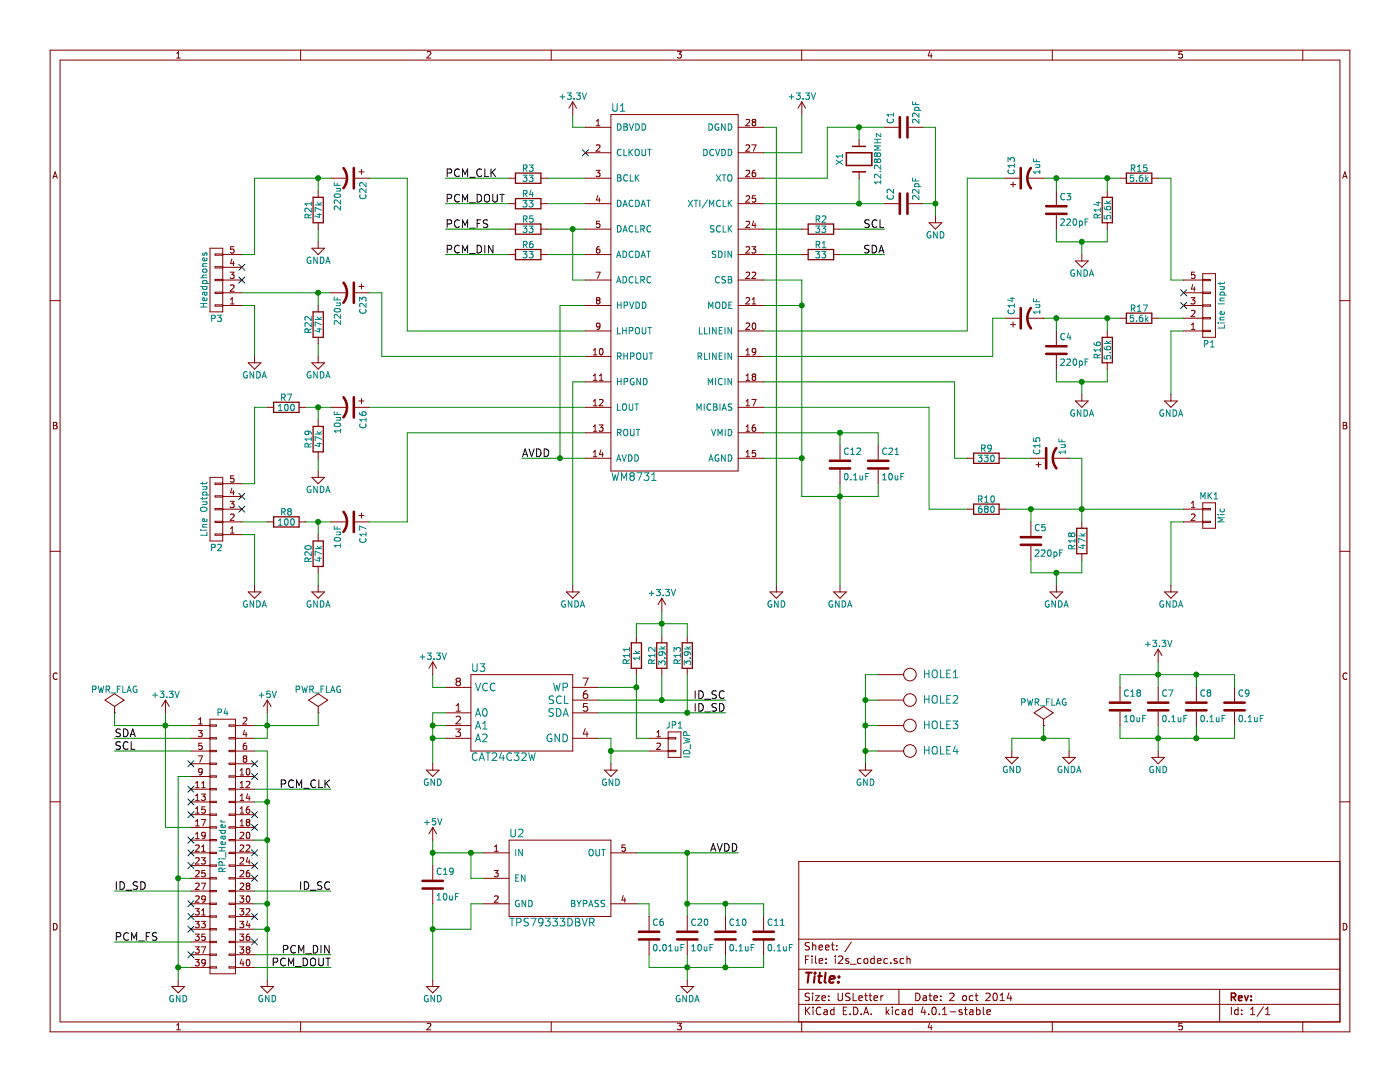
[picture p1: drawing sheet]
EESchema Schematic File Version 2
LIBS:i2s_codec-rescue
LIBS:power
LIBS:device
LIBS:transistors
LIBS:conn
LIBS:linear
LIBS:regul
LIBS:74xx
LIBS:cmos4000
LIBS:adc-dac
LIBS:memory
LIBS:xilinx
LIBS:microcontrollers
LIBS:dsp
LIBS:microchip
LIBS:analog_switches
LIBS:motorola
LIBS:texas
LIBS:intel
LIBS:audio
LIBS:interface
LIBS:digital-audio
LIBS:philips
LIBS:display
LIBS:cypress
LIBS:siliconi
LIBS:opto
LIBS:atmel
LIBS:contrib
LIBS:valves
LIBS:my_components
LIBS:i2s_codec-cache
EELAYER 25 0
EELAYER END
$Descr USLetter 11000 8500
encoding utf-8
Sheet 1 1
Title ""
Date "2 oct 2014"
Rev ""
Comp ""
Comment1 ""
Comment2 ""
Comment3 ""
Comment4 ""
$EndDescr
NoConn ~ 1900 3900
NoConn ~ 1900 4000
NoConn ~ 1900 2100
NoConn ~ 1900 2200
NoConn ~ 9300 2300
NoConn ~ 9300 2400
Text Label 2600 6200 2    60   ~ 0
PCM_CLK
Text Label 2600 7500 2    60   ~ 0
PCM_DIN
Text Label 900  7400 0    60   ~ 0
PCM_FS
Text Label 2600 7600 2    60   ~ 0
PCM_DOUT
Text Label 3500 1400 0    60   ~ 0
PCM_CLK
Text Label 3500 1600 0    60   ~ 0
PCM_DOUT
Text Label 3500 1800 0    60   ~ 0
PCM_FS
Text Label 3500 2000 0    60   ~ 0
PCM_DIN
Text Label 6950 2000 2    60   ~ 0
SDA
Text Label 6950 1800 2    60   ~ 0
SCL
Text Label 5800 6700 2    60   ~ 0
AVDD
Text Label 4100 3600 0    60   ~ 0
AVDD
NoConn ~ 4600 1200
Wire Wire Line
	8200 1400 8800 1400
Wire Wire Line
	8300 1500 8300 1400
Connection ~ 8300 1400
Wire Wire Line
	8700 1500 8700 1400
Connection ~ 8700 1400
Wire Wire Line
	8300 1800 8300 1900
Wire Wire Line
	8300 1900 8700 1900
Wire Wire Line
	8700 1900 8700 1800
Wire Wire Line
	8500 1900 8500 2000
Connection ~ 8500 1900
Wire Wire Line
	8200 2500 8800 2500
Wire Wire Line
	8300 2600 8300 2500
Connection ~ 8300 2500
Wire Wire Line
	8700 2600 8700 2500
Connection ~ 8700 2500
Wire Wire Line
	8300 2900 8300 3000
Wire Wire Line
	8300 3000 8700 3000
Wire Wire Line
	8700 3000 8700 2900
Wire Wire Line
	8500 3000 8500 3100
Connection ~ 8500 3000
Wire Wire Line
	9300 2600 9200 2600
Wire Wire Line
	9200 2600 9200 3100
Wire Wire Line
	9100 2500 9300 2500
Wire Wire Line
	6000 2600 7600 2600
Wire Wire Line
	7600 2600 7600 1400
Wire Wire Line
	7600 1400 7900 1400
Wire Wire Line
	9100 1400 9200 1400
Wire Wire Line
	9200 1400 9200 2200
Wire Wire Line
	9200 2200 9300 2200
Wire Wire Line
	9300 4100 9200 4100
Wire Wire Line
	9200 4100 9200 4600
Wire Wire Line
	8100 4500 8500 4500
Wire Wire Line
	8100 4500 8100 4400
Wire Wire Line
	8500 4500 8500 4400
Wire Wire Line
	8300 4600 8300 4500
Connection ~ 8300 4500
Wire Wire Line
	7900 3600 8100 3600
Wire Wire Line
	7900 4000 9300 4000
Wire Wire Line
	8100 4100 8100 4000
Connection ~ 8100 4000
Wire Wire Line
	8500 3600 8500 4100
Connection ~ 8500 4000
Wire Wire Line
	8400 3600 8500 3600
Wire Wire Line
	2400 3200 2600 3200
Wire Wire Line
	2500 3200 2500 3300
Connection ~ 2500 3200
Wire Wire Line
	2500 3600 2500 3700
Wire Wire Line
	2400 4100 2600 4100
Wire Wire Line
	2500 4100 2500 4200
Connection ~ 2500 4100
Wire Wire Line
	2500 4500 2500 4600
Wire Wire Line
	1900 4200 2000 4200
Wire Wire Line
	1900 4100 2100 4100
Wire Wire Line
	1900 3800 2000 3800
Wire Wire Line
	2000 3800 2000 3200
Wire Wire Line
	2000 3200 2100 3200
Wire Wire Line
	6300 3600 6000 3600
Wire Wire Line
	6300 2200 6300 3900
Wire Wire Line
	2900 4100 3200 4100
Wire Wire Line
	3200 4100 3200 3400
Wire Wire Line
	2000 1400 2600 1400
Wire Wire Line
	2500 1400 2500 1500
Connection ~ 2500 1400
Wire Wire Line
	2500 1800 2500 1900
Wire Wire Line
	1900 2300 2600 2300
Wire Wire Line
	2500 2300 2500 2400
Connection ~ 2500 2300
Wire Wire Line
	2500 2700 2500 2800
Wire Wire Line
	3200 1400 2900 1400
Wire Wire Line
	4600 3200 2900 3200
Wire Wire Line
	3200 3400 4600 3400
Wire Wire Line
	1900 2400 2000 2400
Wire Wire Line
	2000 2400 2000 2800
Wire Wire Line
	1900 2000 2000 2000
Wire Wire Line
	2000 2000 2000 1400
Wire Wire Line
	4600 2600 3200 2600
Wire Wire Line
	3200 2600 3200 1400
Wire Wire Line
	1500 7400 900  7400
Wire Wire Line
	2000 7600 2600 7600
Wire Wire Line
	2000 6200 2600 6200
Wire Wire Line
	2600 7500 2000 7500
Wire Wire Line
	6000 1000 6100 1000
Wire Wire Line
	6100 1000 6100 4600
Wire Wire Line
	6600 1800 6950 1800
Wire Wire Line
	6600 2000 6950 2000
Wire Wire Line
	6300 1800 6000 1800
Wire Wire Line
	6300 2000 6000 2000
Wire Wire Line
	3500 1400 4000 1400
Wire Wire Line
	3500 1600 4000 1600
Wire Wire Line
	3500 1800 4000 1800
Wire Wire Line
	4000 2000 3500 2000
Wire Wire Line
	4600 2200 4500 2200
Wire Wire Line
	4500 2200 4500 1800
Wire Wire Line
	4300 1800 4600 1800
Connection ~ 4500 1800
Wire Wire Line
	4300 1600 4600 1600
Wire Wire Line
	4300 1400 4600 1400
Wire Wire Line
	4600 2000 4300 2000
Wire Wire Line
	6000 1600 6950 1600
Wire Wire Line
	6750 1600 6750 1400
Connection ~ 6750 1600
Wire Wire Line
	6000 1400 6500 1400
Wire Wire Line
	6500 1400 6500 1000
Wire Wire Line
	6500 1000 6950 1000
Wire Wire Line
	6750 1100 6750 1000
Connection ~ 6750 1000
Wire Wire Line
	7250 1600 7350 1600
Wire Wire Line
	7350 1000 7350 1700
Wire Wire Line
	7350 1000 7250 1000
Connection ~ 7350 1600
Wire Wire Line
	3400 6700 3800 6700
Wire Wire Line
	3400 6600 3400 6800
Connection ~ 3400 6700
Wire Wire Line
	3800 7100 3700 7100
Wire Wire Line
	3700 7100 3700 7300
Connection ~ 3400 7300
Wire Wire Line
	3400 7100 3400 7700
Wire Wire Line
	3700 7300 3400 7300
Wire Wire Line
	5100 7200 5100 7100
Wire Wire Line
	5100 7100 5000 7100
Wire Wire Line
	5000 6700 5800 6700
Wire Wire Line
	5400 6700 5400 7200
Connection ~ 5400 6700
Wire Wire Line
	5100 7500 5100 7600
Wire Wire Line
	5100 7600 6000 7600
Wire Wire Line
	5400 7500 5400 7700
Wire Wire Line
	4100 3600 4600 3600
Wire Wire Line
	6300 2400 6000 2400
Connection ~ 6300 3600
Wire Wire Line
	6300 2200 6000 2200
Connection ~ 6300 2400
Wire Wire Line
	4400 3600 4400 2400
Wire Wire Line
	4400 2400 4600 2400
Connection ~ 4400 3600
Wire Wire Line
	4600 3000 4500 3000
Wire Wire Line
	4500 3000 4500 4600
Wire Wire Line
	6300 3900 6900 3900
Wire Wire Line
	6600 3800 6600 4600
Connection ~ 6600 3900
Wire Wire Line
	6900 3900 6900 3800
Wire Wire Line
	6000 3400 6900 3400
Wire Wire Line
	6900 3400 6900 3500
Wire Wire Line
	6600 3500 6600 3400
Connection ~ 6600 3400
Wire Wire Line
	6000 1200 6300 1200
Wire Wire Line
	6300 1200 6300 900 
Wire Wire Line
	4600 1000 4500 1000
Wire Wire Line
	4500 1000 4500 900 
Wire Wire Line
	8800 5300 9700 5300
Wire Wire Line
	9400 5300 9400 5400
Wire Wire Line
	9100 5200 9100 5400
Connection ~ 9100 5300
Wire Wire Line
	8800 5300 8800 5400
Wire Wire Line
	8800 5700 8800 5800
Wire Wire Line
	8800 5800 9700 5800
Wire Wire Line
	9400 5800 9400 5700
Wire Wire Line
	9100 5700 9100 5900
Connection ~ 9100 5800
Wire Wire Line
	8400 5800 8400 5900
Wire Wire Line
	7950 5800 8400 5800
Wire Wire Line
	7950 5800 7950 5900
Wire Wire Line
	5400 7100 6000 7100
Wire Wire Line
	6000 7100 6000 7200
Connection ~ 5400 7100
Wire Wire Line
	5700 7200 5700 7100
Connection ~ 5700 7100
Wire Wire Line
	6000 7600 6000 7500
Connection ~ 5400 7600
Wire Wire Line
	5700 7500 5700 7600
Connection ~ 5700 7600
Wire Wire Line
	6000 3000 7500 3000
Wire Wire Line
	7500 3000 7500 3600
Wire Wire Line
	7500 3600 7600 3600
Wire Wire Line
	7600 4000 7300 4000
Wire Wire Line
	7300 4000 7300 3200
Wire Wire Line
	7300 3200 6000 3200
Wire Wire Line
	8200 5700 8200 5800
Connection ~ 8200 5800
Wire Wire Line
	6800 5900 6900 5900
Wire Wire Line
	6800 5300 6800 6000
Wire Wire Line
	3800 6900 3700 6900
Wire Wire Line
	3700 6900 3700 6700
Connection ~ 3700 6700
$Comp
L WM8731 U1
U 1 1
P 5300 2300
F 0 "U1" H 4800 3750 60  0000 L CNN
F 1 "WM8731" H 4800 850 60  0000 L CNN
F 2 "my_components:IC_SSOP28" H 5300 2050 60  0001 C CNN
F 3 "" H 5300 2050 60  0000 C CNN
	1    5300 2300
	1    0    0    -1  
$EndComp
$Comp
L TPS79333-EP U2
U 1 1
P 4400 6900
F 0 "U2" H 4000 7250 60  0000 L CNN
F 1 "TPS79333DBVR" H 4000 6550 60  0000 L CNN
F 2 "my_components:IC_SOT23-5_Hand_Soldering" H 4400 6900 60  0001 C CNN
F 3 "" H 4400 6900 60  0000 C CNN
	1    4400 6900
	1    0    0    -1  
$EndComp
$Comp
L CONN_02X20 P4
U 1 1
P 1750 6650
F 0 "P4" H 1750 7700 50  0000 C CNN
F 1 "RPi_Header" V 1750 6650 50  0000 C CNN
F 2 "my_components:Conn_Pin_Header_20x2_2.54mm" H 1750 5700 50  0001 C CNN
F 3 "" H 1750 5700 50  0000 C CNN
	1    1750 6650
	1    0    0    -1  
$EndComp
Text Label 900  5800 0    60   ~ 0
SDA
Text Label 900  5900 0    60   ~ 0
SCL
Wire Wire Line
	1500 5800 900  5800
Wire Wire Line
	1500 5900 900  5900
Wire Wire Line
	2000 5700 2500 5700
Wire Wire Line
	2100 5600 2100 5800
Wire Wire Line
	2100 5800 2000 5800
Connection ~ 2100 5700
Wire Wire Line
	900  5700 1500 5700
Wire Wire Line
	1300 5600 1300 6500
Wire Wire Line
	1300 6500 1500 6500
Connection ~ 1300 5700
Wire Wire Line
	1500 6100 1400 6100
Wire Wire Line
	1400 6100 1400 7700
Wire Wire Line
	1500 6900 1400 6900
Connection ~ 1400 6900
Wire Wire Line
	1500 7600 1400 7600
Connection ~ 1400 7600
Wire Wire Line
	2000 5900 2100 5900
Wire Wire Line
	2100 5900 2100 7700
Wire Wire Line
	2100 6300 2000 6300
Wire Wire Line
	2100 6600 2000 6600
Connection ~ 2100 6300
Wire Wire Line
	2100 7100 2000 7100
Connection ~ 2100 6600
Wire Wire Line
	2100 7300 2000 7300
Connection ~ 2100 7100
Connection ~ 2100 7300
$Comp
L GND #PWR01
U 1 1
P 2100 7700
F 0 "#PWR01" H 2100 7450 50  0001 C CNN
F 1 "GND" H 2100 7550 50  0000 C CNN
F 2 "" H 2100 7700 50  0000 C CNN
F 3 "" H 2100 7700 50  0000 C CNN
	1    2100 7700
	1    0    0    -1  
$EndComp
$Comp
L GND #PWR02
U 1 1
P 1400 7700
F 0 "#PWR02" H 1400 7450 50  0001 C CNN
F 1 "GND" H 1400 7550 50  0000 C CNN
F 2 "" H 1400 7700 50  0000 C CNN
F 3 "" H 1400 7700 50  0000 C CNN
	1    1400 7700
	1    0    0    -1  
$EndComp
$Comp
L +5V #PWR03
U 1 1
P 2100 5600
F 0 "#PWR03" H 2100 5450 50  0001 C CNN
F 1 "+5V" H 2100 5740 50  0000 C CNN
F 2 "" H 2100 5600 50  0000 C CNN
F 3 "" H 2100 5600 50  0000 C CNN
	1    2100 5600
	1    0    0    -1  
$EndComp
$Comp
L +3.3V #PWR04
U 1 1
P 1300 5600
F 0 "#PWR04" H 1300 5450 50  0001 C CNN
F 1 "+3.3V" H 1300 5740 50  0000 C CNN
F 2 "" H 1300 5600 50  0000 C CNN
F 3 "" H 1300 5600 50  0000 C CNN
	1    1300 5600
	1    0    0    -1  
$EndComp
NoConn ~ 1500 6000
NoConn ~ 2000 6000
NoConn ~ 2000 6100
NoConn ~ 1500 6200
NoConn ~ 1500 6300
NoConn ~ 1500 6400
NoConn ~ 1500 6600
NoConn ~ 1500 6700
NoConn ~ 1500 6800
NoConn ~ 1500 7100
NoConn ~ 1500 7200
NoConn ~ 1500 7300
NoConn ~ 1500 7500
NoConn ~ 2000 7400
NoConn ~ 2000 7200
NoConn ~ 2000 6900
NoConn ~ 2000 6800
NoConn ~ 2000 6700
NoConn ~ 2000 6500
NoConn ~ 2000 6400
Wire Wire Line
	2000 4200 2000 4600
$Comp
L GNDA #PWR05
U 1 1
P 2500 3700
F 0 "#PWR05" H 2500 3450 50  0001 C CNN
F 1 "GNDA" H 2500 3550 50  0000 C CNN
F 2 "" H 2500 3700 50  0000 C CNN
F 3 "" H 2500 3700 50  0000 C CNN
	1    2500 3700
	1    0    0    -1  
$EndComp
$Comp
L GNDA #PWR06
U 1 1
P 2000 4600
F 0 "#PWR06" H 2000 4350 50  0001 C CNN
F 1 "GNDA" H 2000 4450 50  0000 C CNN
F 2 "" H 2000 4600 50  0000 C CNN
F 3 "" H 2000 4600 50  0000 C CNN
	1    2000 4600
	1    0    0    -1  
$EndComp
$Comp
L GNDA #PWR07
U 1 1
P 2500 4600
F 0 "#PWR07" H 2500 4350 50  0001 C CNN
F 1 "GNDA" H 2500 4450 50  0000 C CNN
F 2 "" H 2500 4600 50  0000 C CNN
F 3 "" H 2500 4600 50  0000 C CNN
	1    2500 4600
	1    0    0    -1  
$EndComp
$Comp
L GNDA #PWR08
U 1 1
P 2000 2800
F 0 "#PWR08" H 2000 2550 50  0001 C CNN
F 1 "GNDA" H 2000 2650 50  0000 C CNN
F 2 "" H 2000 2800 50  0000 C CNN
F 3 "" H 2000 2800 50  0000 C CNN
	1    2000 2800
	1    0    0    -1  
$EndComp
$Comp
L GNDA #PWR09
U 1 1
P 2500 1900
F 0 "#PWR09" H 2500 1650 50  0001 C CNN
F 1 "GNDA" H 2500 1750 50  0000 C CNN
F 2 "" H 2500 1900 50  0000 C CNN
F 3 "" H 2500 1900 50  0000 C CNN
	1    2500 1900
	1    0    0    -1  
$EndComp
$Comp
L GNDA #PWR010
U 1 1
P 2500 2800
F 0 "#PWR010" H 2500 2550 50  0001 C CNN
F 1 "GNDA" H 2500 2650 50  0000 C CNN
F 2 "" H 2500 2800 50  0000 C CNN
F 3 "" H 2500 2800 50  0000 C CNN
	1    2500 2800
	1    0    0    -1  
$EndComp
$Comp
L GNDA #PWR011
U 1 1
P 6600 4600
F 0 "#PWR011" H 6600 4350 50  0001 C CNN
F 1 "GNDA" H 6600 4450 50  0000 C CNN
F 2 "" H 6600 4600 50  0000 C CNN
F 3 "" H 6600 4600 50  0000 C CNN
	1    6600 4600
	1    0    0    -1  
$EndComp
$Comp
L GNDA #PWR012
U 1 1
P 8300 4600
F 0 "#PWR012" H 8300 4350 50  0001 C CNN
F 1 "GNDA" H 8300 4450 50  0000 C CNN
F 2 "" H 8300 4600 50  0000 C CNN
F 3 "" H 8300 4600 50  0000 C CNN
	1    8300 4600
	1    0    0    -1  
$EndComp
$Comp
L GNDA #PWR013
U 1 1
P 9200 4600
F 0 "#PWR013" H 9200 4350 50  0001 C CNN
F 1 "GNDA" H 9200 4450 50  0000 C CNN
F 2 "" H 9200 4600 50  0000 C CNN
F 3 "" H 9200 4600 50  0000 C CNN
	1    9200 4600
	1    0    0    -1  
$EndComp
$Comp
L GNDA #PWR014
U 1 1
P 8400 5900
F 0 "#PWR014" H 8400 5650 50  0001 C CNN
F 1 "GNDA" H 8400 5750 50  0000 C CNN
F 2 "" H 8400 5900 50  0000 C CNN
F 3 "" H 8400 5900 50  0000 C CNN
	1    8400 5900
	1    0    0    -1  
$EndComp
$Comp
L PWR_FLAG #FLG015
U 1 1
P 8200 5700
F 0 "#FLG015" H 8200 5795 50  0001 C CNN
F 1 "PWR_FLAG" H 8200 5880 50  0000 C CNN
F 2 "" H 8200 5700 50  0000 C CNN
F 3 "" H 8200 5700 50  0000 C CNN
	1    8200 5700
	1    0    0    -1  
$EndComp
$Comp
L +3.3V #PWR016
U 1 1
P 9100 5200
F 0 "#PWR016" H 9100 5050 50  0001 C CNN
F 1 "+3.3V" H 9100 5340 50  0000 C CNN
F 2 "" H 9100 5200 50  0000 C CNN
F 3 "" H 9100 5200 50  0000 C CNN
	1    9100 5200
	1    0    0    -1  
$EndComp
$Comp
L +3.3V #PWR017
U 1 1
P 6300 900
F 0 "#PWR017" H 6300 750 50  0001 C CNN
F 1 "+3.3V" H 6300 1040 50  0000 C CNN
F 2 "" H 6300 900 50  0000 C CNN
F 3 "" H 6300 900 50  0000 C CNN
	1    6300 900 
	1    0    0    -1  
$EndComp
$Comp
L +3.3V #PWR018
U 1 1
P 4500 900
F 0 "#PWR018" H 4500 750 50  0001 C CNN
F 1 "+3.3V" H 4500 1040 50  0000 C CNN
F 2 "" H 4500 900 50  0000 C CNN
F 3 "" H 4500 900 50  0000 C CNN
	1    4500 900 
	1    0    0    -1  
$EndComp
$Comp
L GNDA #PWR019
U 1 1
P 9200 3100
F 0 "#PWR019" H 9200 2850 50  0001 C CNN
F 1 "GNDA" H 9200 2950 50  0000 C CNN
F 2 "" H 9200 3100 50  0000 C CNN
F 3 "" H 9200 3100 50  0000 C CNN
	1    9200 3100
	1    0    0    -1  
$EndComp
$Comp
L GNDA #PWR020
U 1 1
P 8500 3100
F 0 "#PWR020" H 8500 2850 50  0001 C CNN
F 1 "GNDA" H 8500 2950 50  0000 C CNN
F 2 "" H 8500 3100 50  0000 C CNN
F 3 "" H 8500 3100 50  0000 C CNN
	1    8500 3100
	1    0    0    -1  
$EndComp
$Comp
L GNDA #PWR021
U 1 1
P 8500 2000
F 0 "#PWR021" H 8500 1750 50  0001 C CNN
F 1 "GNDA" H 8500 1850 50  0000 C CNN
F 2 "" H 8500 2000 50  0000 C CNN
F 3 "" H 8500 2000 50  0000 C CNN
	1    8500 2000
	1    0    0    -1  
$EndComp
$Comp
L GNDA #PWR022
U 1 1
P 5400 7700
F 0 "#PWR022" H 5400 7450 50  0001 C CNN
F 1 "GNDA" H 5400 7550 50  0000 C CNN
F 2 "" H 5400 7700 50  0000 C CNN
F 3 "" H 5400 7700 50  0000 C CNN
	1    5400 7700
	1    0    0    -1  
$EndComp
$Comp
L GND #PWR023
U 1 1
P 3400 7700
F 0 "#PWR023" H 3400 7450 50  0001 C CNN
F 1 "GND" H 3400 7550 50  0000 C CNN
F 2 "" H 3400 7700 50  0000 C CNN
F 3 "" H 3400 7700 50  0000 C CNN
	1    3400 7700
	1    0    0    -1  
$EndComp
$Comp
L GND #PWR024
U 1 1
P 7950 5900
F 0 "#PWR024" H 7950 5650 50  0001 C CNN
F 1 "GND" H 7950 5750 50  0000 C CNN
F 2 "" H 7950 5900 50  0000 C CNN
F 3 "" H 7950 5900 50  0000 C CNN
	1    7950 5900
	1    0    0    -1  
$EndComp
$Comp
L GND #PWR025
U 1 1
P 6800 6000
F 0 "#PWR025" H 6800 5750 50  0001 C CNN
F 1 "GND" H 6800 5850 50  0000 C CNN
F 2 "" H 6800 6000 50  0000 C CNN
F 3 "" H 6800 6000 50  0000 C CNN
	1    6800 6000
	1    0    0    -1  
$EndComp
$Comp
L GND #PWR026
U 1 1
P 9100 5900
F 0 "#PWR026" H 9100 5650 50  0001 C CNN
F 1 "GND" H 9100 5750 50  0000 C CNN
F 2 "" H 9100 5900 50  0000 C CNN
F 3 "" H 9100 5900 50  0000 C CNN
	1    9100 5900
	1    0    0    -1  
$EndComp
$Comp
L CONN_01X05 P1
U 1 1
P 9500 2400
F 0 "P1" H 9500 2700 50  0000 C CNN
F 1 "Line Input" V 9600 2400 50  0000 C CNN
F 2 "my_components:Conn_Audio_3.5mm_Stereo" H 9500 2400 50  0001 C CNN
F 3 "" H 9500 2400 50  0000 C CNN
	1    9500 2400
	1    0    0    1   
$EndComp
$Comp
L CONN_01X05 P3
U 1 1
P 1700 2200
F 0 "P3" H 1700 2500 50  0000 C CNN
F 1 "Headphones" V 1800 2200 50  0000 C CNN
F 2 "my_components:Conn_Audio_3.5mm_Stereo" H 1700 2200 50  0001 C CNN
F 3 "" H 1700 2200 50  0000 C CNN
	1    1700 2200
	-1   0    0    1   
$EndComp
$Comp
L CONN_01X05 P2
U 1 1
P 1700 4000
F 0 "P2" H 1700 4300 50  0000 C CNN
F 1 "Line Output" V 1800 4000 50  0000 C CNN
F 2 "my_components:Conn_Audio_3.5mm_Stereo" H 1700 4000 50  0001 C CNN
F 3 "" H 1700 4000 50  0000 C CNN
	1    1700 4000
	-1   0    0    1   
$EndComp
$Comp
L CONN_01X02 MK1
U 1 1
P 9500 4050
F 0 "MK1" H 9500 4200 50  0000 C CNN
F 1 "Mic" V 9600 4050 50  0000 C CNN
F 2 "my_components:Microphone" H 9500 4050 50  0001 C CNN
F 3 "" H 9500 4050 50  0000 C CNN
	1    9500 4050
	1    0    0    -1  
$EndComp
$Comp
L Crystal X1
U 1 1
P 6750 1250
F 0 "X1" H 6750 1400 50  0000 C CNN
F 1 "12.288MHz" H 6750 1100 50  0000 C CNN
F 2 "my_components:Crystal_5.0x3.2mm" H 6750 1250 50  0001 C CNN
F 3 "" H 6750 1250 50  0000 C CNN
	1    6750 1250
	0    -1   -1   0   
$EndComp
$Comp
L C C1
U 1 1
P 7100 1000
F 0 "C1" H 7125 1100 50  0000 L CNN
F 1 "22pF" H 7125 900 50  0000 L CNN
F 2 "Capacitors_SMD:C_0603_HandSoldering" H 7138 850 50  0001 C CNN
F 3 "" H 7100 1000 50  0000 C CNN
	1    7100 1000
	0    -1   -1   0   
$EndComp
$Comp
L C C2
U 1 1
P 7100 1600
F 0 "C2" H 7125 1700 50  0000 L CNN
F 1 "22pF" H 7125 1500 50  0000 L CNN
F 2 "Capacitors_SMD:C_0603_HandSoldering" H 7138 1450 50  0001 C CNN
F 3 "" H 7100 1600 50  0000 C CNN
	1    7100 1600
	0    -1   -1   0   
$EndComp
$Comp
L GND #PWR027
U 1 1
P 7350 1700
F 0 "#PWR027" H 7350 1450 50  0001 C CNN
F 1 "GND" H 7350 1550 50  0000 C CNN
F 2 "" H 7350 1700 50  0000 C CNN
F 3 "" H 7350 1700 50  0000 C CNN
	1    7350 1700
	1    0    0    -1  
$EndComp
$Comp
L GND #PWR028
U 1 1
P 6100 4600
F 0 "#PWR028" H 6100 4350 50  0001 C CNN
F 1 "GND" H 6100 4450 50  0000 C CNN
F 2 "" H 6100 4600 50  0000 C CNN
F 3 "" H 6100 4600 50  0000 C CNN
	1    6100 4600
	1    0    0    -1  
$EndComp
$Comp
L C C3
U 1 1
P 8300 1650
F 0 "C3" H 8325 1750 50  0000 L CNN
F 1 "220pF" H 8325 1550 50  0000 L CNN
F 2 "Capacitors_SMD:C_0603_HandSoldering" H 8338 1500 50  0001 C CNN
F 3 "" H 8300 1650 50  0000 C CNN
	1    8300 1650
	1    0    0    -1  
$EndComp
$Comp
L C C4
U 1 1
P 8300 2750
F 0 "C4" H 8325 2850 50  0000 L CNN
F 1 "220pF" H 8325 2650 50  0000 L CNN
F 2 "Capacitors_SMD:C_0603_HandSoldering" H 8338 2600 50  0001 C CNN
F 3 "" H 8300 2750 50  0000 C CNN
	1    8300 2750
	1    0    0    -1  
$EndComp
$Comp
L C C5
U 1 1
P 8100 4250
F 0 "C5" H 8125 4350 50  0000 L CNN
F 1 "220pF" H 8125 4150 50  0000 L CNN
F 2 "Capacitors_SMD:C_0603_HandSoldering" H 8138 4100 50  0001 C CNN
F 3 "" H 8100 4250 50  0000 C CNN
	1    8100 4250
	1    0    0    -1  
$EndComp
$Comp
L C C6
U 1 1
P 5100 7350
F 0 "C6" H 5125 7450 50  0000 L CNN
F 1 "0.01uF" H 5125 7250 50  0000 L CNN
F 2 "Capacitors_SMD:C_0603_HandSoldering" H 5138 7200 50  0001 C CNN
F 3 "" H 5100 7350 50  0000 C CNN
	1    5100 7350
	1    0    0    -1  
$EndComp
$Comp
L C C7
U 1 1
P 9100 5550
F 0 "C7" H 9125 5650 50  0000 L CNN
F 1 "0.1uF" H 9125 5450 50  0000 L CNN
F 2 "Capacitors_SMD:C_0603_HandSoldering" H 9138 5400 50  0001 C CNN
F 3 "" H 9100 5550 50  0000 C CNN
	1    9100 5550
	1    0    0    -1  
$EndComp
$Comp
L C C8
U 1 1
P 9400 5550
F 0 "C8" H 9425 5650 50  0000 L CNN
F 1 "0.1uF" H 9425 5450 50  0000 L CNN
F 2 "Capacitors_SMD:C_0603_HandSoldering" H 9438 5400 50  0001 C CNN
F 3 "" H 9400 5550 50  0000 C CNN
	1    9400 5550
	1    0    0    -1  
$EndComp
$Comp
L C C10
U 1 1
P 5700 7350
F 0 "C10" H 5725 7450 50  0000 L CNN
F 1 "0.1uF" H 5725 7250 50  0000 L CNN
F 2 "Capacitors_SMD:C_0603_HandSoldering" H 5738 7200 50  0001 C CNN
F 3 "" H 5700 7350 50  0000 C CNN
	1    5700 7350
	1    0    0    -1  
$EndComp
$Comp
L C C11
U 1 1
P 6000 7350
F 0 "C11" H 6025 7450 50  0000 L CNN
F 1 "0.1uF" H 6025 7250 50  0000 L CNN
F 2 "Capacitors_SMD:C_0603_HandSoldering" H 6038 7200 50  0001 C CNN
F 3 "" H 6000 7350 50  0000 C CNN
	1    6000 7350
	1    0    0    -1  
$EndComp
$Comp
L C C12
U 1 1
P 6600 3650
F 0 "C12" H 6625 3750 50  0000 L CNN
F 1 "0.1uF" H 6625 3550 50  0000 L CNN
F 2 "Capacitors_SMD:C_0603_HandSoldering" H 6638 3500 50  0001 C CNN
F 3 "" H 6600 3650 50  0000 C CNN
	1    6600 3650
	1    0    0    -1  
$EndComp
$Comp
L CP1 C13
U 1 1
P 8050 1400
F 0 "C13" H 8075 1500 50  0000 L CNN
F 1 "1uF" H 8075 1300 50  0000 L CNN
F 2 "my_components:Cap_Elec_Radial_5mm" H 8050 1400 50  0001 C CNN
F 3 "" H 8050 1400 50  0000 C CNN
	1    8050 1400
	0    -1   -1   0   
$EndComp
$Comp
L CP1 C14
U 1 1
P 8050 2500
F 0 "C14" H 8075 2600 50  0000 L CNN
F 1 "1uF" H 8075 2400 50  0000 L CNN
F 2 "my_components:Cap_Elec_Radial_5mm" H 8050 2500 50  0001 C CNN
F 3 "" H 8050 2500 50  0000 C CNN
	1    8050 2500
	0    -1   -1   0   
$EndComp
$Comp
L CP1 C15
U 1 1
P 8250 3600
F 0 "C15" H 8275 3700 50  0000 L CNN
F 1 "1uF" H 8275 3500 50  0000 L CNN
F 2 "my_components:Cap_Elec_Radial_5mm" H 8250 3600 50  0001 C CNN
F 3 "" H 8250 3600 50  0000 C CNN
	1    8250 3600
	0    -1   -1   0   
$EndComp
$Comp
L CP1 C16
U 1 1
P 2750 3200
F 0 "C16" H 2775 3300 50  0000 L CNN
F 1 "10uF" H 2775 3100 50  0000 L CNN
F 2 "my_components:Cap_Elec_Radial_5mm" H 2750 3200 50  0001 C CNN
F 3 "" H 2750 3200 50  0000 C CNN
	1    2750 3200
	0    1    1    0   
$EndComp
$Comp
L CP1 C17
U 1 1
P 2750 4100
F 0 "C17" H 2775 4200 50  0000 L CNN
F 1 "10uF" H 2775 4000 50  0000 L CNN
F 2 "my_components:Cap_Elec_Radial_5mm" H 2750 4100 50  0001 C CNN
F 3 "" H 2750 4100 50  0000 C CNN
	1    2750 4100
	0    1    1    0   
$EndComp
$Comp
L C C18
U 1 1
P 8800 5550
F 0 "C18" H 8825 5650 50  0000 L CNN
F 1 "10uF" H 8825 5450 50  0000 L CNN
F 2 "Capacitors_SMD:C_0603_HandSoldering" H 8838 5400 50  0001 C CNN
F 3 "" H 8800 5550 50  0000 C CNN
	1    8800 5550
	1    0    0    -1  
$EndComp
$Comp
L HOLE HOLE1
U 1 1
P 7150 5300
F 0 "HOLE1" H 7250 5300 60  0000 L CNN
F 1 "HOLE" H 7250 5200 60  0001 L CNN
F 2 "my_components:Hole_2.75mm" H 7150 5300 60  0001 C CNN
F 3 "" H 7150 5300 60  0000 C CNN
	1    7150 5300
	1    0    0    -1  
$EndComp
$Comp
L C C19
U 1 1
P 3400 6950
F 0 "C19" H 3425 7050 50  0000 L CNN
F 1 "10uF" H 3425 6850 50  0000 L CNN
F 2 "Capacitors_SMD:C_0603_HandSoldering" H 3438 6800 50  0001 C CNN
F 3 "" H 3400 6950 50  0000 C CNN
	1    3400 6950
	1    0    0    -1  
$EndComp
$Comp
L +5V #PWR029
U 1 1
P 3400 6600
F 0 "#PWR029" H 3400 6450 50  0001 C CNN
F 1 "+5V" H 3400 6740 50  0000 C CNN
F 2 "" H 3400 6600 50  0000 C CNN
F 3 "" H 3400 6600 50  0000 C CNN
	1    3400 6600
	1    0    0    -1  
$EndComp
$Comp
L C C20
U 1 1
P 5400 7350
F 0 "C20" H 5425 7450 50  0000 L CNN
F 1 "10uF" H 5425 7250 50  0000 L CNN
F 2 "Capacitors_SMD:C_0603_HandSoldering" H 5438 7200 50  0001 C CNN
F 3 "" H 5400 7350 50  0000 C CNN
	1    5400 7350
	1    0    0    -1  
$EndComp
$Comp
L C C21
U 1 1
P 6900 3650
F 0 "C21" H 6925 3750 50  0000 L CNN
F 1 "10uF" H 6925 3550 50  0000 L CNN
F 2 "Capacitors_SMD:C_0603_HandSoldering" H 6938 3500 50  0001 C CNN
F 3 "" H 6900 3650 50  0000 C CNN
	1    6900 3650
	1    0    0    -1  
$EndComp
$Comp
L CP1 C22
U 1 1
P 2750 1400
F 0 "C22" H 2775 1500 50  0000 L CNN
F 1 "220uF" H 2775 1300 50  0000 L CNN
F 2 "my_components:Cap_Elec_Radial_6.3mm" H 2750 1400 50  0001 C CNN
F 3 "" H 2750 1400 50  0000 C CNN
	1    2750 1400
	0    1    1    0   
$EndComp
$Comp
L CP1 C23
U 1 1
P 2750 2300
F 0 "C23" H 2775 2400 50  0000 L CNN
F 1 "220uF" H 2775 2200 50  0000 L CNN
F 2 "my_components:Cap_Elec_Radial_6.3mm" H 2750 2300 50  0001 C CNN
F 3 "" H 2750 2300 50  0000 C CNN
	1    2750 2300
	0    1    1    0   
$EndComp
$Comp
L R R1
U 1 1
P 6450 2000
F 0 "R1" V 6530 2000 50  0000 C CNN
F 1 "33" V 6450 2000 50  0000 C CNN
F 2 "Resistors_SMD:R_0603_HandSoldering" V 6380 2000 50  0001 C CNN
F 3 "" H 6450 2000 50  0000 C CNN
	1    6450 2000
	0    -1   -1   0   
$EndComp
$Comp
L R R2
U 1 1
P 6450 1800
F 0 "R2" V 6530 1800 50  0000 C CNN
F 1 "33" V 6450 1800 50  0000 C CNN
F 2 "Resistors_SMD:R_0603_HandSoldering" V 6380 1800 50  0001 C CNN
F 3 "" H 6450 1800 50  0000 C CNN
	1    6450 1800
	0    -1   -1   0   
$EndComp
$Comp
L R R4
U 1 1
P 4150 1600
F 0 "R4" V 4230 1600 50  0000 C CNN
F 1 "33" V 4150 1600 50  0000 C CNN
F 2 "Resistors_SMD:R_0603_HandSoldering" V 4080 1600 50  0001 C CNN
F 3 "" H 4150 1600 50  0000 C CNN
	1    4150 1600
	0    -1   -1   0   
$EndComp
$Comp
L R R3
U 1 1
P 4150 1400
F 0 "R3" V 4230 1400 50  0000 C CNN
F 1 "33" V 4150 1400 50  0000 C CNN
F 2 "Resistors_SMD:R_0603_HandSoldering" V 4080 1400 50  0001 C CNN
F 3 "" H 4150 1400 50  0000 C CNN
	1    4150 1400
	0    -1   -1   0   
$EndComp
$Comp
L R R6
U 1 1
P 4150 2000
F 0 "R6" V 4230 2000 50  0000 C CNN
F 1 "33" V 4150 2000 50  0000 C CNN
F 2 "Resistors_SMD:R_0603_HandSoldering" V 4080 2000 50  0001 C CNN
F 3 "" H 4150 2000 50  0000 C CNN
	1    4150 2000
	0    -1   -1   0   
$EndComp
$Comp
L R R5
U 1 1
P 4150 1800
F 0 "R5" V 4230 1800 50  0000 C CNN
F 1 "33" V 4150 1800 50  0000 C CNN
F 2 "Resistors_SMD:R_0603_HandSoldering" V 4080 1800 50  0001 C CNN
F 3 "" H 4150 1800 50  0000 C CNN
	1    4150 1800
	0    -1   -1   0   
$EndComp
$Comp
L R R7
U 1 1
P 2250 3200
F 0 "R7" V 2330 3200 50  0000 C CNN
F 1 "100" V 2250 3200 50  0000 C CNN
F 2 "Resistors_SMD:R_0603_HandSoldering" V 2180 3200 50  0001 C CNN
F 3 "" H 2250 3200 50  0000 C CNN
	1    2250 3200
	0    -1   -1   0   
$EndComp
$Comp
L R R8
U 1 1
P 2250 4100
F 0 "R8" V 2330 4100 50  0000 C CNN
F 1 "100" V 2250 4100 50  0000 C CNN
F 2 "Resistors_SMD:R_0603_HandSoldering" V 2180 4100 50  0001 C CNN
F 3 "" H 2250 4100 50  0000 C CNN
	1    2250 4100
	0    -1   -1   0   
$EndComp
Wire Wire Line
	4600 2800 3000 2800
Wire Wire Line
	3000 2800 3000 2300
Wire Wire Line
	3000 2300 2900 2300
$Comp
L R R9
U 1 1
P 7750 3600
F 0 "R9" V 7830 3600 50  0000 C CNN
F 1 "330" V 7750 3600 50  0000 C CNN
F 2 "Resistors_SMD:R_0603_HandSoldering" V 7680 3600 50  0001 C CNN
F 3 "" H 7750 3600 50  0000 C CNN
	1    7750 3600
	0    -1   -1   0   
$EndComp
$Comp
L R R10
U 1 1
P 7750 4000
F 0 "R10" V 7830 4000 50  0000 C CNN
F 1 "680" V 7750 4000 50  0000 C CNN
F 2 "Resistors_SMD:R_0603_HandSoldering" V 7680 4000 50  0001 C CNN
F 3 "" H 7750 4000 50  0000 C CNN
	1    7750 4000
	0    -1   -1   0   
$EndComp
$Comp
L R R14
U 1 1
P 8700 1650
F 0 "R14" V 8780 1650 50  0000 C CNN
F 1 "5.6k" V 8700 1650 50  0000 C CNN
F 2 "Resistors_SMD:R_0603_HandSoldering" V 8630 1650 50  0001 C CNN
F 3 "" H 8700 1650 50  0000 C CNN
	1    8700 1650
	-1   0    0    1   
$EndComp
$Comp
L R R15
U 1 1
P 8950 1400
F 0 "R15" V 9030 1400 50  0000 C CNN
F 1 "5.6k" V 8950 1400 50  0000 C CNN
F 2 "Resistors_SMD:R_0603_HandSoldering" V 8880 1400 50  0001 C CNN
F 3 "" H 8950 1400 50  0000 C CNN
	1    8950 1400
	0    -1   -1   0   
$EndComp
$Comp
L R R16
U 1 1
P 8700 2750
F 0 "R16" V 8780 2750 50  0000 C CNN
F 1 "5.6k" V 8700 2750 50  0000 C CNN
F 2 "Resistors_SMD:R_0603_HandSoldering" V 8630 2750 50  0001 C CNN
F 3 "" H 8700 2750 50  0000 C CNN
	1    8700 2750
	-1   0    0    1   
$EndComp
$Comp
L R R17
U 1 1
P 8950 2500
F 0 "R17" V 9030 2500 50  0000 C CNN
F 1 "5.6k" V 8950 2500 50  0000 C CNN
F 2 "Resistors_SMD:R_0603_HandSoldering" V 8880 2500 50  0001 C CNN
F 3 "" H 8950 2500 50  0000 C CNN
	1    8950 2500
	0    -1   -1   0   
$EndComp
$Comp
L PWR_FLAG #FLG030
U 1 1
P 2500 5600
F 0 "#FLG030" H 2500 5695 50  0001 C CNN
F 1 "PWR_FLAG" H 2500 5780 50  0000 C CNN
F 2 "" H 2500 5600 50  0000 C CNN
F 3 "" H 2500 5600 50  0000 C CNN
	1    2500 5600
	1    0    0    -1  
$EndComp
$Comp
L PWR_FLAG #FLG031
U 1 1
P 900 5600
F 0 "#FLG031" H 900 5695 50  0001 C CNN
F 1 "PWR_FLAG" H 900 5780 50  0000 C CNN
F 2 "" H 900 5600 50  0000 C CNN
F 3 "" H 900 5600 50  0000 C CNN
	1    900  5600
	1    0    0    -1  
$EndComp
Wire Wire Line
	2500 5700 2500 5600
Wire Wire Line
	900  5700 900  5600
$Comp
L R R19
U 1 1
P 2500 3450
F 0 "R19" V 2580 3450 50  0000 C CNN
F 1 "47k" V 2500 3450 50  0000 C CNN
F 2 "Resistors_SMD:R_0603_HandSoldering" V 2430 3450 50  0001 C CNN
F 3 "" H 2500 3450 50  0000 C CNN
	1    2500 3450
	-1   0    0    1   
$EndComp
$Comp
L R R20
U 1 1
P 2500 4350
F 0 "R20" V 2580 4350 50  0000 C CNN
F 1 "47k" V 2500 4350 50  0000 C CNN
F 2 "Resistors_SMD:R_0603_HandSoldering" V 2430 4350 50  0001 C CNN
F 3 "" H 2500 4350 50  0000 C CNN
	1    2500 4350
	-1   0    0    1   
$EndComp
$Comp
L R R21
U 1 1
P 2500 1650
F 0 "R21" V 2580 1650 50  0000 C CNN
F 1 "47k" V 2500 1650 50  0000 C CNN
F 2 "Resistors_SMD:R_0603_HandSoldering" V 2430 1650 50  0001 C CNN
F 3 "" H 2500 1650 50  0000 C CNN
	1    2500 1650
	-1   0    0    1   
$EndComp
$Comp
L R R22
U 1 1
P 2500 2550
F 0 "R22" V 2580 2550 50  0000 C CNN
F 1 "47k" V 2500 2550 50  0000 C CNN
F 2 "Resistors_SMD:R_0603_HandSoldering" V 2430 2550 50  0001 C CNN
F 3 "" H 2500 2550 50  0000 C CNN
	1    2500 2550
	-1   0    0    1   
$EndComp
$Comp
L R R18
U 1 1
P 8500 4250
F 0 "R18" V 8580 4250 50  0000 C CNN
F 1 "47k" V 8500 4250 50  0000 C CNN
F 2 "Resistors_SMD:R_0603_HandSoldering" V 8430 4250 50  0001 C CNN
F 3 "" H 8500 4250 50  0000 C CNN
	1    8500 4250
	-1   0    0    1   
$EndComp
$Comp
L GNDA #PWR032
U 1 1
P 4500 4600
F 0 "#PWR032" H 4500 4350 50  0001 C CNN
F 1 "GNDA" H 4500 4450 50  0000 C CNN
F 2 "" H 4500 4600 50  0000 C CNN
F 3 "" H 4500 4600 50  0000 C CNN
	1    4500 4600
	1    0    0    -1  
$EndComp
$Comp
L 24C32 U3
U 1 1
P 4100 5600
F 0 "U3" H 3700 5950 60  0000 L CNN
F 1 "CAT24C32W" H 3700 5250 60  0000 L CNN
F 2 "my_components:IC_SOIC8_Narrow" H 4100 5600 60  0001 C CNN
F 3 "" H 4100 5600 60  0000 C CNN
	1    4100 5600
	1    0    0    -1  
$EndComp
Wire Wire Line
	4700 5800 4800 5800
Wire Wire Line
	4800 5800 4800 6000
Wire Wire Line
	3500 5600 3400 5600
Wire Wire Line
	3400 5600 3400 6000
Wire Wire Line
	3500 5800 3400 5800
Connection ~ 3400 5800
Wire Wire Line
	3500 5700 3400 5700
Connection ~ 3400 5700
Wire Wire Line
	3500 5400 3400 5400
Wire Wire Line
	3400 5400 3400 5300
$Comp
L GND #PWR033
U 1 1
P 3400 6000
F 0 "#PWR033" H 3400 5750 50  0001 C CNN
F 1 "GND" H 3400 5850 50  0000 C CNN
F 2 "" H 3400 6000 50  0000 C CNN
F 3 "" H 3400 6000 50  0000 C CNN
	1    3400 6000
	1    0    0    -1  
$EndComp
$Comp
L GND #PWR034
U 1 1
P 4800 6000
F 0 "#PWR034" H 4800 5750 50  0001 C CNN
F 1 "GND" H 4800 5850 50  0000 C CNN
F 2 "" H 4800 6000 50  0000 C CNN
F 3 "" H 4800 6000 50  0000 C CNN
	1    4800 6000
	1    0    0    -1  
$EndComp
$Comp
L +3.3V #PWR035
U 1 1
P 3400 5300
F 0 "#PWR035" H 3400 5150 50  0001 C CNN
F 1 "+3.3V" H 3400 5440 50  0000 C CNN
F 2 "" H 3400 5300 50  0000 C CNN
F 3 "" H 3400 5300 50  0000 C CNN
	1    3400 5300
	1    0    0    -1  
$EndComp
$Comp
L C C9
U 1 1
P 9700 5550
F 0 "C9" H 9725 5650 50  0000 L CNN
F 1 "0.1uF" H 9725 5450 50  0000 L CNN
F 2 "Capacitors_SMD:C_0603_HandSoldering" H 9738 5400 50  0001 C CNN
F 3 "" H 9700 5550 50  0000 C CNN
	1    9700 5550
	1    0    0    -1  
$EndComp
Wire Wire Line
	9700 5300 9700 5400
Connection ~ 9400 5300
Wire Wire Line
	9700 5800 9700 5700
Connection ~ 9400 5800
Wire Wire Line
	6000 2800 7800 2800
Wire Wire Line
	7800 2800 7800 2500
Wire Wire Line
	7800 2500 7900 2500
Wire Wire Line
	1500 7000 900  7000
Wire Wire Line
	2000 7000 2600 7000
Text Label 900  7000 0    60   ~ 0
ID_SD
Text Label 2600 7000 2    60   ~ 0
ID_SC
Wire Wire Line
	4700 5600 5700 5600
Wire Wire Line
	4700 5500 5700 5500
Text Label 5700 5500 2    60   ~ 0
ID_SC
Text Label 5700 5600 2    60   ~ 0
ID_SD
$Comp
L R R12
U 1 1
P 5200 5150
F 0 "R12" V 5280 5150 50  0000 C CNN
F 1 "3.9k" V 5200 5150 50  0000 C CNN
F 2 "Resistors_SMD:R_0603_HandSoldering" V 5130 5150 50  0001 C CNN
F 3 "" H 5200 5150 50  0000 C CNN
	1    5200 5150
	-1   0    0    1   
$EndComp
$Comp
L R R13
U 1 1
P 5400 5150
F 0 "R13" V 5480 5150 50  0000 C CNN
F 1 "3.9k" V 5400 5150 50  0000 C CNN
F 2 "Resistors_SMD:R_0603_HandSoldering" V 5330 5150 50  0001 C CNN
F 3 "" H 5400 5150 50  0000 C CNN
	1    5400 5150
	-1   0    0    1   
$EndComp
$Comp
L R R11
U 1 1
P 5000 5150
F 0 "R11" V 5080 5150 50  0000 C CNN
F 1 "1k" V 5000 5150 50  0000 C CNN
F 2 "Resistors_SMD:R_0603_HandSoldering" V 4930 5150 50  0001 C CNN
F 3 "" H 5000 5150 50  0000 C CNN
	1    5000 5150
	-1   0    0    1   
$EndComp
Wire Wire Line
	5400 4900 5400 5000
Wire Wire Line
	5000 4900 5400 4900
Wire Wire Line
	5000 4900 5000 5000
Wire Wire Line
	5200 4800 5200 5000
Connection ~ 5200 4900
$Comp
L +3.3V #PWR036
U 1 1
P 5200 4800
F 0 "#PWR036" H 5200 4650 50  0001 C CNN
F 1 "+3.3V" H 5200 4940 50  0000 C CNN
F 2 "" H 5200 4800 50  0000 C CNN
F 3 "" H 5200 4800 50  0000 C CNN
	1    5200 4800
	1    0    0    -1  
$EndComp
Wire Wire Line
	5200 5300 5200 5500
Connection ~ 5200 5500
Wire Wire Line
	5400 5300 5400 5600
Connection ~ 5400 5600
Wire Wire Line
	4700 5400 5000 5400
Wire Wire Line
	5000 5300 5000 5800
$Comp
L CONN_01X02 JP1
U 1 1
P 5300 5850
F 0 "JP1" H 5300 6000 50  0000 C CNN
F 1 "ID_WP" V 5400 5850 50  0000 C CNN
F 2 "my_components:Conn_Pin_Header_2x1_2.54mm_NoKey" H 5300 5850 50  0001 C CNN
F 3 "" H 5300 5850 50  0000 C CNN
	1    5300 5850
	1    0    0    -1  
$EndComp
Wire Wire Line
	5000 5800 5100 5800
Connection ~ 5000 5400
Wire Wire Line
	5100 5900 4800 5900
Connection ~ 4800 5900
$Comp
L HOLE HOLE3
U 1 1
P 7150 5700
F 0 "HOLE3" H 7250 5700 60  0000 L CNN
F 1 "HOLE" H 7250 5600 60  0001 L CNN
F 2 "my_components:Hole_2.75mm" H 7150 5700 60  0001 C CNN
F 3 "" H 7150 5700 60  0000 C CNN
	1    7150 5700
	1    0    0    -1  
$EndComp
$Comp
L HOLE HOLE2
U 1 1
P 7150 5500
F 0 "HOLE2" H 7250 5500 60  0000 L CNN
F 1 "HOLE" H 7250 5400 60  0001 L CNN
F 2 "my_components:Hole_2.75mm" H 7150 5500 60  0001 C CNN
F 3 "" H 7150 5500 60  0000 C CNN
	1    7150 5500
	1    0    0    -1  
$EndComp
$Comp
L HOLE HOLE4
U 1 1
P 7150 5900
F 0 "HOLE4" H 7250 5900 60  0000 L CNN
F 1 "HOLE" H 7250 5800 60  0001 L CNN
F 2 "my_components:Hole_2.75mm" H 7150 5900 60  0001 C CNN
F 3 "" H 7150 5900 60  0000 C CNN
	1    7150 5900
	1    0    0    -1  
$EndComp
Wire Wire Line
	6900 5300 6800 5300
Connection ~ 6800 5900
Wire Wire Line
	6900 5500 6800 5500
Connection ~ 6800 5500
Wire Wire Line
	6900 5700 6800 5700
Connection ~ 6800 5700
$EndSCHEMATC
